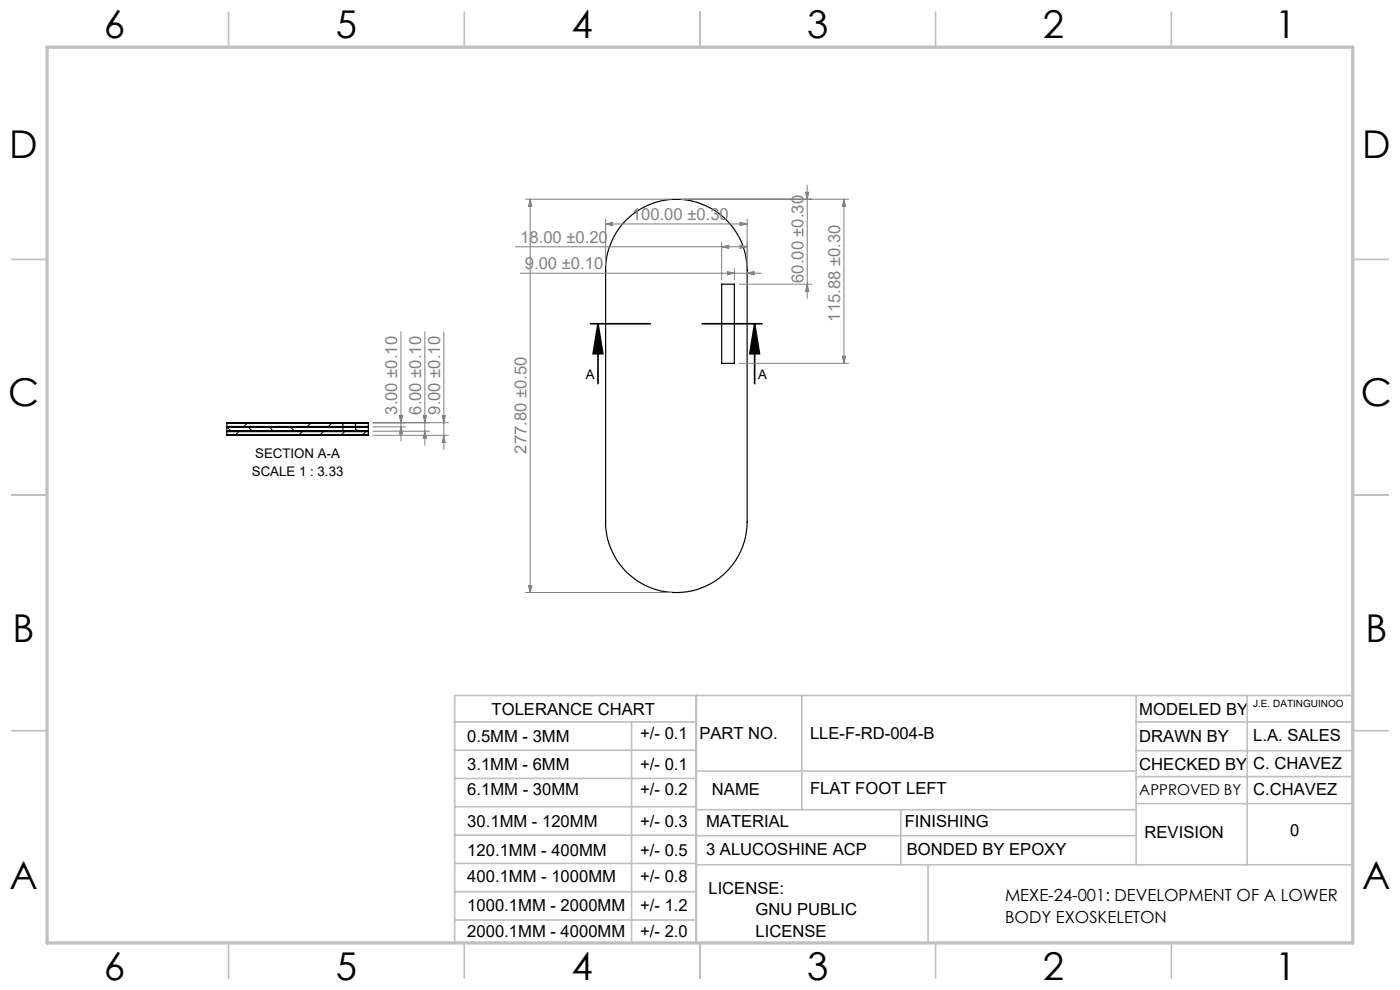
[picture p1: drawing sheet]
<svg xmlns="http://www.w3.org/2000/svg" width="297mm" height="210mm" viewBox="0 0 297 210" stroke-linecap="round" stroke-linejoin="round" font-family="sans-serif">
<path d="M132.7 46.8a15 15 0 0 1 16.4-3.4 15 15 0 0 1 9.4 13.9v53.4a15 15 0 0 1-15 15 15 15 0 0 1-15-15v-53.4a15.1 15.1 0 0 1 4.2-10.5zM153.1 60.3h2.7v16.8h-2.7zM48.1 90.5h30M48.1 89.7h30M48.1 89.7h30v2.6h-30zM48.1 90.6h30M48.1 91.4h30M48.1 91.5h30M48.1 92.3h30M72.7 89.7v1.8M75.4 89.7v1.8" fill="none" stroke="#000" stroke-width=".25"/>
<g fill="none" stroke="#000" stroke-width=".21">
<path d="M48.1 90.5h.1M48.2 90.6l.8 .8M49.9 92.3h.1M50.7 91.5l-.8 .8M50.8 91.4l-.1 .1M52.5 89.7l-.8 .8M52.7 90.6l.7 .8M53.5 91.5h.1M54.3 92.3h.1M55.3 91.4l-.1 .1M57 90.5h.1M57 89.7h.1"/>
<path d="M57.2 90.6l.7 .8M58 91.5h.1M58.8 92.3h.1M59.8 91.4l-.1 .1M61.5 89.7h.1M61.7 90.6l.7 .8M62.5 91.5h.1M63.3 92.3h.1M64.1 91.5l-.7 .8M64.3 91.4l-.1 .1M65.1 90.5v.1M66 89.7l-.8 .8"/>
<path d="M66 90.5h.1M67 91.5h.1M67.8 92.3h.1M68.6 91.5l-.7 .8M68.8 91.4l-.1 .1M69.6 90.5l-.1 .1M70.4 89.7l-.7 .8M70.5 90.5h.1M72.3 92.3h.1M73.1 91.5l-.7 .8M75.4 90.9l.5 .5M76 91.5h.1"/>
<path d="M76.8 92.3h.1M77.6 91.5l-.7 .8M77.8 91.4l-.1 .1"/>
</g>
<path d="M125.3 68.7h12.7M126.9 68.7l1 6.3h-2.1zM126.9 68.7v12.7M149 68.7h12.7M160.1 68.7l1 6.3h-2zM160.1 68.7v12.7" fill="none" stroke="#000" stroke-width=".35"/>
<g fill="none" stroke="#808080" stroke-width=".21">
<path d="M171.2 39.3v24M109.4 52.3h49.1M110.3 58h51.2M111.5 42.3h31M112.5 42.3l.3 1.5h-.7zM112.5 42.3v83.4M128.5 47.5l1.5-.3v.7zM128.5 46.5v9.8M128.5 47.5h30M144.5 42.3h35.5M153.1 52.3l1.5-.3v.7zM153.1 51.4v7.9"/>
<path d="M154.3 57.6l1.5 .4-1.5 .3zM155.8 57v2.3M157 47.2l1.5 .3-1.5 .4zM157 52l1.5 .3-1.5 .4zM158.5 58l1.5-.4v.7zM158.5 46.5v9.8M170.9 40.8h.7l-.4 1.5zM179 42.3l.4 1.5h-.7zM179 42.3v34.8M85.1 70.4v23.1M90.1 70.4v24.1M94.2 70.4v24.9"/>
<path d="M156.8 60.3h15.4M156.8 77.1h23.2M171.2 60.3l.4 1.5h-.7zM178.7 75.6h.7l-.4 1.5zM79.1 91.5h12M79.1 89.7h16M79.1 90.5h6.9M79.1 92.3h16M84.7 88.2h.7l-.3 1.5zM85.1 90.5l.3 1.6h-.7zM89.8 88.2h.7l-.4 1.5zM90.1 91.5l.4 1.4h-.7z"/>
<path d="M93.8 88.2h.7l-.3 1.5zM94.2 92.3l.3 1.6h-.7zM111.5 125.7h31M112.1 124.2h.7l-.3 1.5z"/>
</g>
<g fill="none" stroke="#c0c0c0" stroke-width=".35">
<path d="M48.5 2.5v7.5M98.5 2.5v7.5M148.5 2.5v7.5M198.5 2.5v7.5M248.5 2.5v7.5M2.5 55h7.5M287 55h7.5M2.5 105h7.5M287 105h7.5M2.5 155h7.5M96.4 147.5h190.6v52.5h-190.6zM96.4 153.1h51.3"/>
<path d="M96.4 159.1h51.3M134 153.1v46.9M147.7 147.5v52.5M170.1 147.5v24.3M241 147.5v35.9M241 153.1h46M241 159.2h46M264.6 147.5v35.9M287 155h7.5M96.4 165.1h51.3M96.4 171.1h51.3M96.4 177.2h51.3"/>
<path d="M147.7 163.6h93.3M147.7 171.8h93.3M147.7 177.3h93.3M191.1 171.8v11.6M241 164.7h46M241 170.5h46M96.4 183.2h51.3M96.4 189.2h51.3M96.4 195.1h51.3M147.7 183.4h139.3M196.9 183.4v16.6M48.5 200v7.5"/>
<path d="M98.5 200v7.5M148.5 200v7.5M198.5 200v7.5M248.5 200v7.5"/>
</g>
<path d="M10 10h277v190h-277z" fill="none" stroke="#c0c0c0" stroke-width=".7"/>
<path d="M160.1 68.7l1 6.3h-2zM126.9 68.7l1 6.3h-2.1z" fill="#000"/>
<g fill="#808080">
<path d="M157 47.2l1.5 .3-1.5 .4zM128.5 47.5l1.5-.3v.7z"/>
<path d="M154.3 57.6l1.5 .4-1.5 .3zM158.5 58l1.5-.4v.7zM153.1 52.3l1.5-.3v.7zM157 52l1.5 .3-1.5 .4z"/>
<path d="M171.2 60.3l.4 1.5h-.7zM170.9 40.8h.7l-.4 1.5zM178.7 75.6h.7l-.4 1.5zM179 42.3l.4 1.5h-.7zM90.1 91.5l.4 1.4h-.7zM89.8 88.2h.7l-.4 1.5zM85.1 90.5l.3 1.6h-.7zM84.7 88.2h.7l-.3 1.5z"/>
<path d="M112.5 42.3l.3 1.5h-.7zM112.1 124.2h.7l-.3 1.5zM93.8 88.2h.7l-.3 1.5zM94.2 92.3l.3 1.6h-.7z"/>
</g>
<g font-size="8.1">
<text x="22" y="8">6</text>
<text x="71.2" y="8">5</text>
<text x="121.2" y="8">4</text>
<text x="171.2" y="8">3</text>
<text x="221.2" y="8">2</text>
<text x="270.5" y="8">1</text>
<text x="2" y="33.6">D</text>
<text x="289" y="33.6">D</text>
<text x="1.7" y="86.1">C</text>
<text x="288.7" y="86.1">C</text>
<text x="2.7" y="136.1">B</text>
<text x="289.7" y="136.1">B</text>
<text x="2" y="188.6">A</text>
<text x="289" y="188.6">A</text>
<text x="22" y="208">6</text>
<text x="71.2" y="208">5</text>
<text x="121.2" y="208">4</text>
<text x="171.2" y="208">3</text>
<text x="221.2" y="208">2</text>
<text x="270.5" y="208">1</text>
</g>
<g font-size="3.5" fill="#808080">
<text x="134.1" y="46.7">100.00 ±0.30</text>
<text x="110.4" y="51.6">18.00 ±0.20</text>
<text x="111.3" y="57.2">9.00 ±0.10</text>
<text x="170.5" y="60" transform="rotate(-90 170.5 60)">60.00 ±0.30</text>
<text x="178.3" y="68.2" transform="rotate(-90 178.3 68.2)">115.88 ±0.30</text>
<text x="84.3" y="88" transform="rotate(-90 84.3 88)">3.00 ±0.10</text>
<text x="89.4" y="88" transform="rotate(-90 89.4 88)">6.00 ±0.10</text>
<text x="93.4" y="88" transform="rotate(-90 93.4 88)">9.00 ±0.10</text>
<text x="111.7" y="96.2" transform="rotate(-90 111.7 96.2)">277.80 ±0.50</text>
</g>
<g font-size="3.5">
<text x="104.3" y="151.7">TOLERANCE CHART</text>
<text x="241.7" y="151.7">MODELED BY</text>
<text x="99.1" y="157.5">0.5MM - 3MM</text>
<text x="135.8" y="156.7">+/- 0.1</text>
<text x="148.4" y="156.7">PART NO.</text>
<text x="171.8" y="156.9">LLE-F-RD-004-B</text>
<text x="241.7" y="157.5">DRAWN BY</text>
<text x="265.9" y="157.2">L.A. SALES</text>
<text x="99.1" y="163.3">3.1MM - 6MM</text>
<text x="135.8" y="163.3">+/- 0.1</text>
<text x="241.7" y="163.3">CHECKED BY</text>
<text x="265.9" y="163.2">C. CHAVEZ</text>
<text x="99.1" y="168.6">6.1MM - 30MM</text>
<text x="135.8" y="168.6">+/- 0.2</text>
<text x="151" y="168.6">NAME</text>
<text x="171.8" y="168.4">FLAT FOOT LEFT</text>
<text x="265.9" y="168.7">C.CHAVEZ</text>
<text x="99.1" y="175.4">30.1MM - 120MM</text>
<text x="135.8" y="175.4">+/- 0.3</text>
<text x="149.8" y="175.4">MATERIAL</text>
<text x="191.9" y="175.4">FINISHING</text>
<text x="242.8" y="177.8">REVISION</text>
<text x="273.7" y="177.3">0</text>
<text x="99.1" y="181.6">120.1MM - 400MM</text>
<text x="135.8" y="181.6">+/- 0.5</text>
<text x="149.8" y="181.3">3 ALUCOSHINE ACP</text>
<text x="192.3" y="181.3">BONDED BY EPOXY</text>
<text x="99.1" y="187">400.1MM - 1000MM</text>
<text x="135.8" y="187">+/- 0.8</text>
<text x="150.3" y="189.6">LICENSE:</text>
<text x="213.2" y="191.2">MEXE-24-001: DEVELOPMENT OF A LOWER</text>
<text x="99.1" y="193.3">1000.1MM - 2000MM</text>
<text x="135.8" y="193.3">+/- 1.2</text>
<text x="160.3" y="194.1">GNU PUBLIC</text>
<text x="213.2" y="195.7">BODY EXOSKELETON</text>
<text x="99.1" y="198.7">2000.1MM - 4000MM</text>
<text x="135.8" y="198.7">+/- 2.0</text>
<text x="160.3" y="198.7">LICENSE</text>
</g>
<text font-size="3.2" x="241.7" y="168.6">APPROVED BY</text>
<g font-size="2.8">
<text x="124.3" y="80.4">A</text>
<text x="160.9" y="80.4">A</text>
<text x="53.4" y="101">SCALE 1 : 3.33</text>
<text x="54.1" y="97.2">SECTION A-A</text>
</g>
<text font-size="2.1" x="265.9" y="150.1">J.E. DATINGUINOO</text>
</svg>
